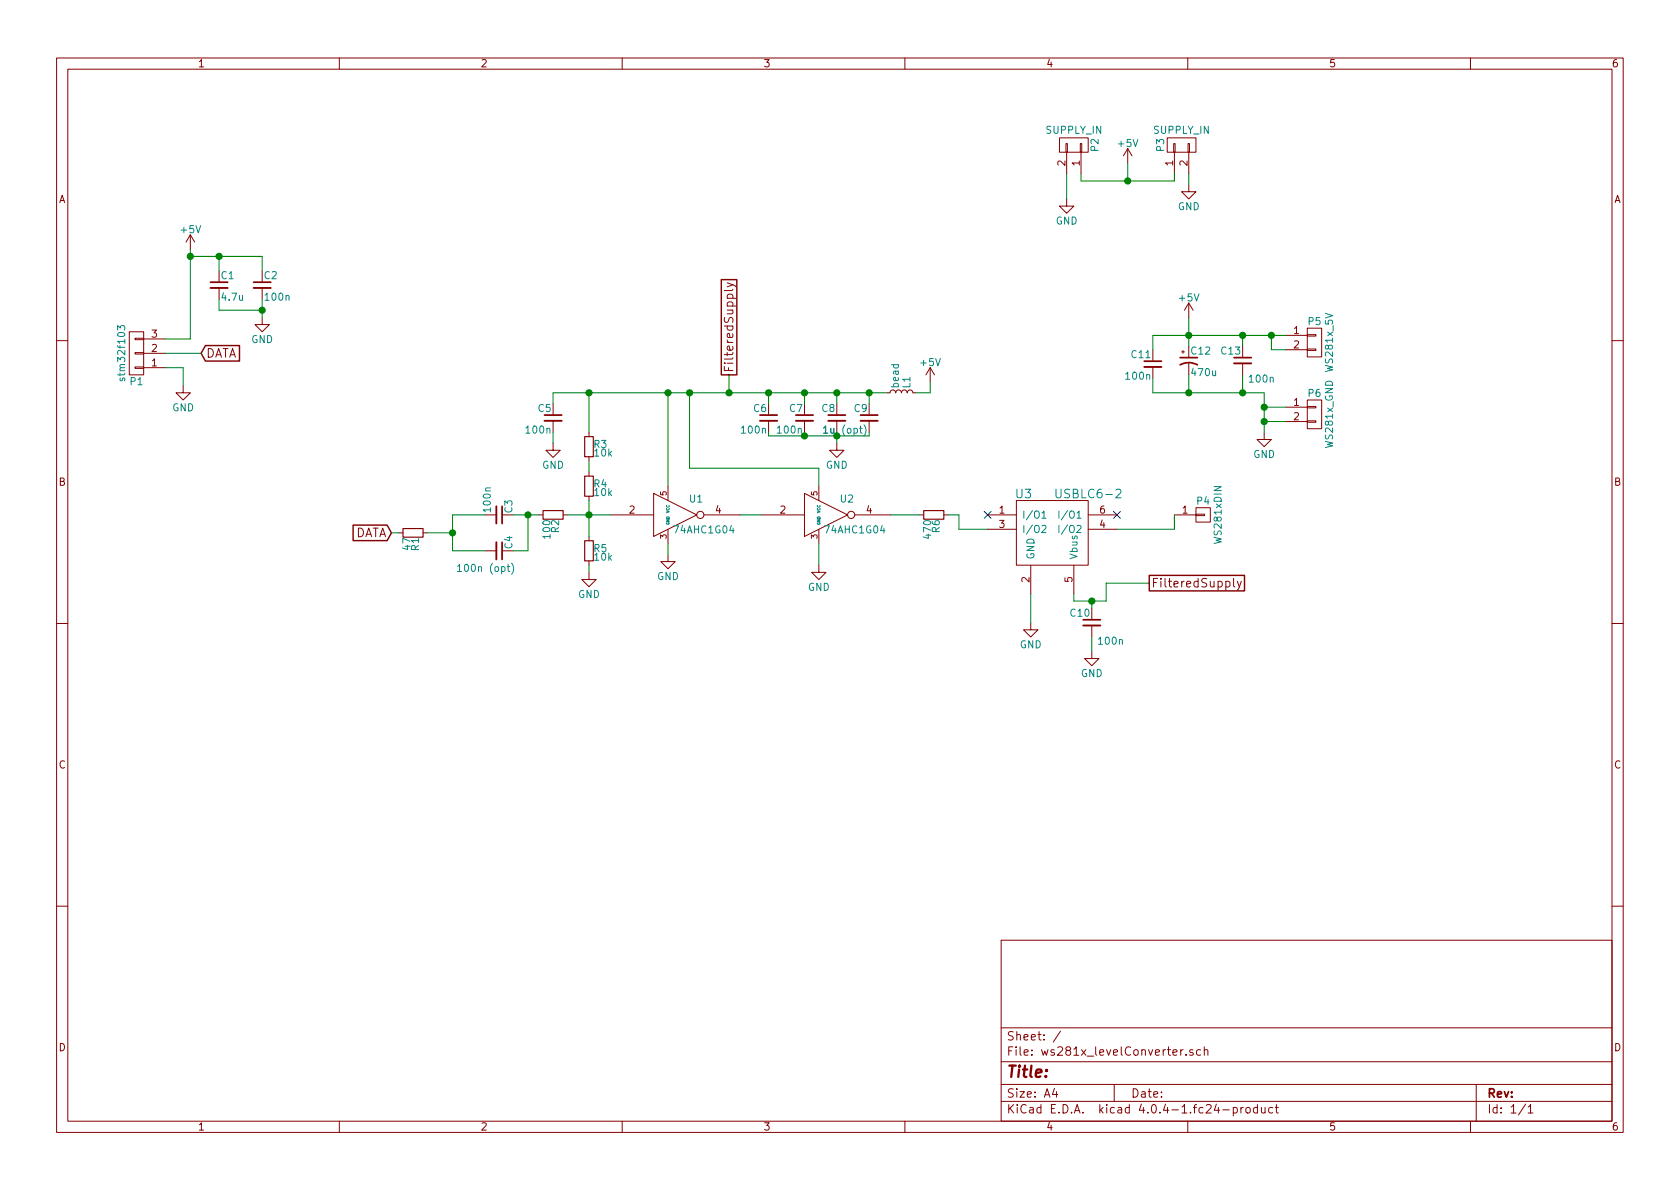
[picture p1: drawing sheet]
EESchema Schematic File Version 2
LIBS:power
LIBS:device
LIBS:transistors
LIBS:conn
LIBS:linear
LIBS:regul
LIBS:74xx
LIBS:cmos4000
LIBS:adc-dac
LIBS:memory
LIBS:xilinx
LIBS:microcontrollers
LIBS:dsp
LIBS:microchip
LIBS:analog_switches
LIBS:motorola
LIBS:texas
LIBS:intel
LIBS:audio
LIBS:interface
LIBS:digital-audio
LIBS:philips
LIBS:display
LIBS:cypress
LIBS:siliconi
LIBS:opto
LIBS:atmel
LIBS:contrib
LIBS:valves
LIBS:ESDProtection
LIBS:ws281x_levelConverter-cache
EELAYER 25 0
EELAYER END
$Descr A4 11693 8268
encoding utf-8
Sheet 1 1
Title ""
Date ""
Rev ""
Comp ""
Comment1 ""
Comment2 ""
Comment3 ""
Comment4 ""
$EndDescr
$Comp
L CONN_01X03 P1
U 1 1
P 950 2450
F 0 "P1" H 950 2650 50  0000 C CNN
F 1 "stm32f103" V 1050 2450 50  0000 C CNN
F 2 "Pin_Headers:Pin_Header_Straight_1x03" H 950 2450 50  0001 C CNN
F 3 "" H 950 2450 50  0000 C CNN
	1    950  2450
	-1   0    0    1   
$EndComp
$Comp
L GND #PWR01
U 1 1
P 1275 2675
F 0 "#PWR01" H 1275 2425 50  0001 C CNN
F 1 "GND" H 1275 2525 50  0000 C CNN
F 2 "" H 1275 2675 50  0000 C CNN
F 3 "" H 1275 2675 50  0000 C CNN
	1    1275 2675
	1    0    0    -1  
$EndComp
$Comp
L +5V #PWR02
U 1 1
P 1325 1725
F 0 "#PWR02" H 1325 1575 50  0001 C CNN
F 1 "+5V" H 1325 1865 50  0000 C CNN
F 2 "" H 1325 1725 50  0000 C CNN
F 3 "" H 1325 1725 50  0000 C CNN
	1    1325 1725
	1    0    0    -1  
$EndComp
$Comp
L C_Small C1
U 1 1
P 1525 1975
F 0 "C1" H 1535 2045 50  0000 L CNN
F 1 "4.7u" H 1535 1895 50  0000 L CNN
F 2 "Capacitors_SMD:C_0805_HandSoldering" H 1525 1975 50  0001 C CNN
F 3 "" H 1525 1975 50  0000 C CNN
	1    1525 1975
	1    0    0    -1  
$EndComp
$Comp
L C_Small C2
U 1 1
P 1825 1975
F 0 "C2" H 1835 2045 50  0000 L CNN
F 1 "100n" H 1835 1895 50  0000 L CNN
F 2 "Capacitors_SMD:C_0805_HandSoldering" H 1825 1975 50  0001 C CNN
F 3 "" H 1825 1975 50  0000 C CNN
	1    1825 1975
	1    0    0    -1  
$EndComp
$Comp
L GND #PWR03
U 1 1
P 1825 2200
F 0 "#PWR03" H 1825 1950 50  0001 C CNN
F 1 "GND" H 1825 2050 50  0000 C CNN
F 2 "" H 1825 2200 50  0000 C CNN
F 3 "" H 1825 2200 50  0000 C CNN
	1    1825 2200
	1    0    0    -1  
$EndComp
Text GLabel 1400 2450 2    60   Input ~ 0
DATA
$Comp
L 74AHC1G14 U1
U 1 1
P 4700 3575
F 0 "U1" H 4845 3690 50  0000 C CNN
F 1 "74AHC1G04" H 4900 3475 50  0000 C CNN
F 2 "CustomFootprints:SOT-353" H 4795 3440 50  0001 C CNN
F 3 "" H 4845 3690 50  0000 C CNN
	1    4700 3575
	1    0    0    -1  
$EndComp
$Comp
L GND #PWR04
U 1 1
P 4650 3850
F 0 "#PWR04" H 4650 3600 50  0001 C CNN
F 1 "GND" H 4650 3700 50  0000 C CNN
F 2 "" H 4650 3850 50  0000 C CNN
F 3 "" H 4650 3850 50  0000 C CNN
	1    4650 3850
	1    0    0    -1  
$EndComp
$Comp
L 74AHC1G14 U2
U 1 1
P 5750 3575
F 0 "U2" H 5895 3690 50  0000 C CNN
F 1 "74AHC1G04" H 5950 3475 50  0000 C CNN
F 2 "CustomFootprints:SOT-353" H 5845 3440 50  0001 C CNN
F 3 "" H 5895 3690 50  0000 C CNN
	1    5750 3575
	1    0    0    -1  
$EndComp
$Comp
L GND #PWR05
U 1 1
P 5700 3925
F 0 "#PWR05" H 5700 3675 50  0001 C CNN
F 1 "GND" H 5700 3775 50  0000 C CNN
F 2 "" H 5700 3925 50  0000 C CNN
F 3 "" H 5700 3925 50  0000 C CNN
	1    5700 3925
	1    0    0    -1  
$EndComp
$Comp
L C_Small C7
U 1 1
P 5600 2900
F 0 "C7" H 5610 2970 50  0000 L CNN
F 1 "100n" H 5610 2820 50  0000 L CNN
F 2 "Capacitors_SMD:C_0805_HandSoldering" H 5600 2900 50  0001 C CNN
F 3 "" H 5600 2900 50  0000 C CNN
	1    5600 2900
	-1   0    0    -1  
$EndComp
$Comp
L C_Small C8
U 1 1
P 5825 2900
F 0 "C8" H 5835 2970 50  0000 L CNN
F 1 "1u" H 5835 2820 50  0000 L CNN
F 2 "Capacitors_SMD:C_0805_HandSoldering" H 5825 2900 50  0001 C CNN
F 3 "" H 5825 2900 50  0000 C CNN
	1    5825 2900
	-1   0    0    -1  
$EndComp
$Comp
L L_Small L1
U 1 1
P 6275 2725
F 0 "L1" H 6305 2765 50  0000 L CNN
F 1 "bead" H 6305 2685 50  0000 L CNN
F 2 "Choke_SMD:Choke_SMD_1206_Handsoldering" H 6275 2725 50  0001 C CNN
F 3 "" H 6275 2725 50  0000 C CNN
	1    6275 2725
	0    1    -1   0   
$EndComp
$Comp
L GND #PWR06
U 1 1
P 5825 3075
F 0 "#PWR06" H 5825 2825 50  0001 C CNN
F 1 "GND" H 5825 2925 50  0000 C CNN
F 2 "" H 5825 3075 50  0000 C CNN
F 3 "" H 5825 3075 50  0000 C CNN
	1    5825 3075
	-1   0    0    -1  
$EndComp
$Comp
L +5V #PWR07
U 1 1
P 6475 2650
F 0 "#PWR07" H 6475 2500 50  0001 C CNN
F 1 "+5V" H 6475 2790 50  0000 C CNN
F 2 "" H 6475 2650 50  0000 C CNN
F 3 "" H 6475 2650 50  0000 C CNN
	1    6475 2650
	-1   0    0    -1  
$EndComp
$Comp
L C_Small C6
U 1 1
P 5350 2900
F 0 "C6" H 5360 2970 50  0000 L CNN
F 1 "100n" H 5360 2820 50  0000 L CNN
F 2 "Capacitors_SMD:C_0805_HandSoldering" H 5350 2900 50  0001 C CNN
F 3 "" H 5350 2900 50  0000 C CNN
	1    5350 2900
	-1   0    0    -1  
$EndComp
$Comp
L C_Small C9
U 1 1
P 6050 2900
F 0 "C9" H 6060 2970 50  0000 L CNN
F 1 "1u (opt)" H 6060 2820 50  0000 L CNN
F 2 "Capacitors_SMD:C_0805_HandSoldering" H 6050 2900 50  0001 C CNN
F 3 "" H 6050 2900 50  0000 C CNN
	1    6050 2900
	-1   0    0    -1  
$EndComp
$Comp
L R_Small R5
U 1 1
P 4100 3825
F 0 "R5" H 4130 3845 50  0000 L CNN
F 1 "10k" H 4130 3785 50  0000 L CNN
F 2 "Resistors_SMD:R_0805_HandSoldering" H 4100 3825 50  0001 C CNN
F 3 "" H 4100 3825 50  0000 C CNN
	1    4100 3825
	1    0    0    -1  
$EndComp
$Comp
L R_Small R4
U 1 1
P 4100 3375
F 0 "R4" H 4130 3395 50  0000 L CNN
F 1 "10k" H 4130 3335 50  0000 L CNN
F 2 "Resistors_SMD:R_0805_HandSoldering" H 4100 3375 50  0001 C CNN
F 3 "" H 4100 3375 50  0000 C CNN
	1    4100 3375
	1    0    0    -1  
$EndComp
$Comp
L R_Small R3
U 1 1
P 4100 3100
F 0 "R3" H 4130 3120 50  0000 L CNN
F 1 "10k" H 4130 3060 50  0000 L CNN
F 2 "Resistors_SMD:R_0805_HandSoldering" H 4100 3100 50  0001 C CNN
F 3 "" H 4100 3100 50  0000 C CNN
	1    4100 3100
	1    0    0    -1  
$EndComp
$Comp
L R_Small R2
U 1 1
P 3850 3575
F 0 "R2" H 3880 3595 50  0000 L CNN
F 1 "100" H 3880 3535 50  0000 L CNN
F 2 "Resistors_SMD:R_0805_HandSoldering" H 3850 3575 50  0001 C CNN
F 3 "" H 3850 3575 50  0000 C CNN
	1    3850 3575
	0    1    1    0   
$EndComp
$Comp
L C_Small C3
U 1 1
P 3475 3575
F 0 "C3" H 3485 3645 50  0000 L CNN
F 1 "100n" H 3485 3495 50  0000 L CNN
F 2 "Capacitors_SMD:C_0805_HandSoldering" H 3475 3575 50  0001 C CNN
F 3 "" H 3475 3575 50  0000 C CNN
	1    3475 3575
	0    1    -1   0   
$EndComp
$Comp
L C_Small C4
U 1 1
P 3475 3825
F 0 "C4" H 3485 3895 50  0000 L CNN
F 1 "100n (opt)" V 3350 3525 50  0000 L CNN
F 2 "Capacitors_SMD:C_0805_HandSoldering" H 3475 3825 50  0001 C CNN
F 3 "" H 3475 3825 50  0000 C CNN
	1    3475 3825
	0    1    -1   0   
$EndComp
Text GLabel 2725 3700 0    60   Input ~ 0
DATA
$Comp
L GND #PWR08
U 1 1
P 4100 3975
F 0 "#PWR08" H 4100 3725 50  0001 C CNN
F 1 "GND" H 4100 3825 50  0000 C CNN
F 2 "" H 4100 3975 50  0000 C CNN
F 3 "" H 4100 3975 50  0000 C CNN
	1    4100 3975
	1    0    0    -1  
$EndComp
$Comp
L C_Small C5
U 1 1
P 3850 2900
F 0 "C5" H 3860 2970 50  0000 L CNN
F 1 "100n" H 3860 2820 50  0000 L CNN
F 2 "Capacitors_SMD:C_0805_HandSoldering" H 3850 2900 50  0001 C CNN
F 3 "" H 3850 2900 50  0000 C CNN
	1    3850 2900
	-1   0    0    -1  
$EndComp
$Comp
L GND #PWR09
U 1 1
P 3850 3075
F 0 "#PWR09" H 3850 2825 50  0001 C CNN
F 1 "GND" H 3850 2925 50  0000 C CNN
F 2 "" H 3850 3075 50  0000 C CNN
F 3 "" H 3850 3075 50  0000 C CNN
	1    3850 3075
	1    0    0    -1  
$EndComp
$Comp
L R_Small R1
U 1 1
P 2875 3700
F 0 "R1" H 2905 3720 50  0000 L CNN
F 1 "47" H 2905 3660 50  0000 L CNN
F 2 "Resistors_SMD:R_0805_HandSoldering" H 2875 3700 50  0001 C CNN
F 3 "" H 2875 3700 50  0000 C CNN
	1    2875 3700
	0    1    1    0   
$EndComp
$Comp
L CONN_01X02 P2
U 1 1
P 7475 1000
F 0 "P2" H 7475 1150 50  0000 C CNN
F 1 "SUPPLY_IN" V 7575 1000 50  0000 C CNN
F 2 "CustomFootprints:SupplySocket" H 7475 1000 50  0001 C CNN
F 3 "" H 7475 1000 50  0000 C CNN
	1    7475 1000
	0    1    -1   0   
$EndComp
$Comp
L CONN_01X02 P3
U 1 1
P 8225 1000
F 0 "P3" H 8225 1150 50  0000 C CNN
F 1 "SUPPLY_IN" V 8325 1000 50  0000 C CNN
F 2 "CustomFootprints:SupplySocket" H 8225 1000 50  0001 C CNN
F 3 "" H 8225 1000 50  0000 C CNN
	1    8225 1000
	0    -1   -1   0   
$EndComp
$Comp
L +5V #PWR010
U 1 1
P 7850 1125
F 0 "#PWR010" H 7850 975 50  0001 C CNN
F 1 "+5V" H 7850 1265 50  0000 C CNN
F 2 "" H 7850 1125 50  0000 C CNN
F 3 "" H 7850 1125 50  0000 C CNN
	1    7850 1125
	-1   0    0    -1  
$EndComp
$Comp
L GND #PWR011
U 1 1
P 7425 1375
F 0 "#PWR011" H 7425 1125 50  0001 C CNN
F 1 "GND" H 7425 1225 50  0000 C CNN
F 2 "" H 7425 1375 50  0000 C CNN
F 3 "" H 7425 1375 50  0000 C CNN
	1    7425 1375
	1    0    0    -1  
$EndComp
$Comp
L GND #PWR012
U 1 1
P 8275 1275
F 0 "#PWR012" H 8275 1025 50  0001 C CNN
F 1 "GND" H 8275 1125 50  0000 C CNN
F 2 "" H 8275 1275 50  0000 C CNN
F 3 "" H 8275 1275 50  0000 C CNN
	1    8275 1275
	1    0    0    -1  
$EndComp
$Comp
L R_Small R6
U 1 1
P 6500 3575
F 0 "R6" H 6530 3595 50  0000 L CNN
F 1 "470" H 6530 3535 50  0000 L CNN
F 2 "Resistors_SMD:R_0805_HandSoldering" H 6500 3575 50  0001 C CNN
F 3 "" H 6500 3575 50  0000 C CNN
	1    6500 3575
	0    1    1    0   
$EndComp
$Comp
L CP1_Small C12
U 1 1
P 8275 2500
F 0 "C12" H 8285 2570 50  0000 L CNN
F 1 "470u" H 8285 2420 50  0000 L CNN
F 2 "Capacitors_ThroughHole:C_Radial_D7.5_L11.2_P2.5" H 8275 2500 50  0001 C CNN
F 3 "" H 8275 2500 50  0000 C CNN
	1    8275 2500
	1    0    0    -1  
$EndComp
$Comp
L C_Small C11
U 1 1
P 8025 2525
F 0 "C11" H 8035 2595 50  0000 L CNN
F 1 "100n" H 8035 2445 50  0000 L CNN
F 2 "Capacitors_SMD:C_0805_HandSoldering" H 8025 2525 50  0001 C CNN
F 3 "" H 8025 2525 50  0000 C CNN
	1    8025 2525
	-1   0    0    -1  
$EndComp
$Comp
L C_Small C13
U 1 1
P 8650 2500
F 0 "C13" H 8660 2570 50  0000 L CNN
F 1 "100n" H 8425 2375 50  0000 L CNN
F 2 "Capacitors_SMD:C_0805_HandSoldering" H 8650 2500 50  0001 C CNN
F 3 "" H 8650 2500 50  0000 C CNN
	1    8650 2500
	-1   0    0    -1  
$EndComp
NoConn ~ 6875 3575
NoConn ~ 7775 3575
$Comp
L GND #PWR013
U 1 1
P 7175 4325
F 0 "#PWR013" H 7175 4075 50  0001 C CNN
F 1 "GND" H 7175 4175 50  0000 C CNN
F 2 "" H 7175 4325 50  0000 C CNN
F 3 "" H 7175 4325 50  0000 C CNN
	1    7175 4325
	1    0    0    -1  
$EndComp
$Comp
L C_Small C10
U 1 1
P 7600 4325
F 0 "C10" H 7610 4395 50  0000 L CNN
F 1 "100n" H 7375 4200 50  0000 L CNN
F 2 "Capacitors_SMD:C_0805_HandSoldering" H 7600 4325 50  0001 C CNN
F 3 "" H 7600 4325 50  0000 C CNN
	1    7600 4325
	-1   0    0    -1  
$EndComp
$Comp
L GND #PWR014
U 1 1
P 7600 4525
F 0 "#PWR014" H 7600 4275 50  0001 C CNN
F 1 "GND" H 7600 4375 50  0000 C CNN
F 2 "" H 7600 4525 50  0000 C CNN
F 3 "" H 7600 4525 50  0000 C CNN
	1    7600 4525
	1    0    0    -1  
$EndComp
$Comp
L CONN_01X01 P4
U 1 1
P 8375 3575
F 0 "P4" H 8375 3675 50  0000 C CNN
F 1 "WS281xDIN" V 8475 3575 50  0000 C CNN
F 2 "Pin_Headers:Pin_Header_Straight_1x01" H 8375 3575 50  0001 C CNN
F 3 "" H 8375 3575 50  0000 C CNN
	1    8375 3575
	1    0    0    -1  
$EndComp
$Comp
L CONN_01X02 P5
U 1 1
P 9150 2375
F 0 "P5" H 9150 2525 50  0000 C CNN
F 1 "WS281x_5V" V 9250 2375 50  0000 C CNN
F 2 "Wire_Pads:SolderWirePad_2x_1-5mmDrill" H 9150 2375 50  0001 C CNN
F 3 "" H 9150 2375 50  0000 C CNN
	1    9150 2375
	1    0    0    -1  
$EndComp
$Comp
L CONN_01X02 P6
U 1 1
P 9150 2875
F 0 "P6" H 9150 3025 50  0000 C CNN
F 1 "WS281x_GND" V 9250 2875 50  0000 C CNN
F 2 "Wire_Pads:SolderWirePad_2x_1-5mmDrill" H 9150 2875 50  0001 C CNN
F 3 "" H 9150 2875 50  0000 C CNN
	1    9150 2875
	1    0    0    -1  
$EndComp
$Comp
L GND #PWR015
U 1 1
P 8800 3000
F 0 "#PWR015" H 8800 2750 50  0001 C CNN
F 1 "GND" H 8800 2850 50  0000 C CNN
F 2 "" H 8800 3000 50  0000 C CNN
F 3 "" H 8800 3000 50  0000 C CNN
	1    8800 3000
	1    0    0    -1  
$EndComp
Wire Wire Line
	1325 2350 1150 2350
Wire Wire Line
	1825 2075 1825 2200
Connection ~ 1825 2150
Wire Wire Line
	1525 2075 1525 2150
Wire Wire Line
	1825 1775 1825 1875
Wire Wire Line
	1525 2150 1825 2150
Wire Wire Line
	1150 2550 1275 2550
Wire Wire Line
	1275 2550 1275 2675
Wire Wire Line
	1150 2450 1400 2450
Wire Wire Line
	4650 3775 4650 3850
Wire Wire Line
	5300 3575 5150 3575
Wire Wire Line
	5700 3775 5700 3925
Wire Wire Line
	5825 3000 5825 3075
Wire Wire Line
	5600 3000 5600 3025
Wire Wire Line
	5350 3025 6050 3025
Connection ~ 5825 3025
Wire Wire Line
	3850 2725 6175 2725
Wire Wire Line
	5600 2725 5600 2800
Wire Wire Line
	5825 2800 5825 2725
Connection ~ 5825 2725
Wire Wire Line
	6475 2725 6375 2725
Connection ~ 5600 2725
Wire Wire Line
	5350 3025 5350 3000
Connection ~ 5600 3025
Wire Wire Line
	6050 3025 6050 3000
Wire Wire Line
	6050 2800 6050 2725
Connection ~ 6050 2725
Wire Wire Line
	5350 2800 5350 2725
Wire Wire Line
	3375 3575 3150 3575
Wire Wire Line
	3150 3575 3150 3825
Wire Wire Line
	3150 3825 3375 3825
Wire Wire Line
	2975 3700 3150 3700
Connection ~ 3150 3700
Wire Wire Line
	3575 3575 3750 3575
Wire Wire Line
	3575 3825 3675 3825
Wire Wire Line
	3675 3825 3675 3575
Connection ~ 3675 3575
Wire Wire Line
	3950 3575 4250 3575
Wire Wire Line
	4100 3475 4100 3725
Connection ~ 4100 3575
Wire Wire Line
	4100 3925 4100 3975
Wire Wire Line
	4100 3200 4100 3275
Wire Wire Line
	4100 2725 4100 3000
Wire Wire Line
	3850 2800 3850 2725
Wire Wire Line
	2725 3700 2775 3700
Wire Wire Line
	8275 1200 8275 1275
Wire Wire Line
	6200 3575 6400 3575
Wire Wire Line
	7525 1200 7525 1250
Wire Wire Line
	8175 1250 8175 1200
Wire Wire Line
	8275 2200 8275 2400
Wire Wire Line
	8650 2325 8650 2400
Wire Wire Line
	8025 2425 8025 2325
Wire Wire Line
	8025 2625 8025 2725
Wire Wire Line
	8275 2725 8275 2600
Wire Wire Line
	8650 2725 8650 2600
Wire Wire Line
	7175 4125 7175 4325
Wire Wire Line
	7475 4125 7475 4175
Wire Wire Line
	7475 4175 7700 4175
Wire Wire Line
	7700 4175 7700 4050
Wire Wire Line
	7600 4225 7600 4175
Connection ~ 7600 4175
Wire Wire Line
	7600 4425 7600 4525
Wire Wire Line
	8950 2825 8800 2825
Wire Wire Line
	8800 2725 8800 3000
Wire Wire Line
	8950 2925 8800 2925
Connection ~ 8800 2925
Wire Wire Line
	8950 2425 8850 2425
Wire Wire Line
	8850 2325 8850 2425
Wire Wire Line
	8025 2325 8950 2325
Wire Wire Line
	8025 2725 8800 2725
Connection ~ 8275 2725
Connection ~ 8800 2825
Connection ~ 8650 2725
Connection ~ 8275 2325
Connection ~ 8650 2325
Connection ~ 8850 2325
Wire Wire Line
	7525 1250 8175 1250
Wire Wire Line
	7850 1125 7850 1250
Connection ~ 7850 1250
Wire Wire Line
	4650 2725 4650 3375
Wire Wire Line
	3850 3075 3850 3000
Wire Wire Line
	1325 1775 1825 1775
Wire Wire Line
	1325 1725 1325 2350
Connection ~ 1325 1775
Wire Wire Line
	1525 1875 1525 1775
Connection ~ 1525 1775
Wire Wire Line
	6475 2725 6475 2650
Wire Wire Line
	7425 1200 7425 1375
Connection ~ 5350 2725
Connection ~ 4100 2725
Connection ~ 4650 2725
Wire Wire Line
	5700 3250 5700 3375
Wire Wire Line
	5700 3250 4800 3250
Wire Wire Line
	4800 3250 4800 2725
Connection ~ 4800 2725
Wire Wire Line
	6600 3575 6675 3575
Wire Wire Line
	6675 3575 6675 3675
Wire Wire Line
	6675 3675 6875 3675
Wire Wire Line
	7775 3675 8175 3675
Wire Wire Line
	8175 3675 8175 3575
Text GLabel 5075 2600 1    60   UnSpc ~ 0
FilteredSupply
Wire Wire Line
	5075 2600 5075 2725
Connection ~ 5075 2725
Text GLabel 8000 4050 2    60   UnSpc ~ 0
FilteredSupply
$Comp
L USBLC6-2 U3
U 1 1
P 7325 3775
F 0 "U3" H 7125 4125 60  0000 C CNN
F 1 "USBLC6-2" H 7575 4125 60  0000 C CNN
F 2 "TO_SOT_Packages_SMD:SOT-23-6_Handsoldering" H 7275 3925 60  0001 C CNN
F 3 "" H 7275 3925 60  0001 C CNN
	1    7325 3775
	1    0    0    -1  
$EndComp
Wire Wire Line
	7700 4050 8000 4050
$Comp
L +5V #PWR016
U 1 1
P 8275 2200
F 0 "#PWR016" H 8275 2050 50  0001 C CNN
F 1 "+5V" H 8275 2340 50  0000 C CNN
F 2 "" H 8275 2200 50  0000 C CNN
F 3 "" H 8275 2200 50  0000 C CNN
	1    8275 2200
	-1   0    0    -1  
$EndComp
$EndSCHEMATC
